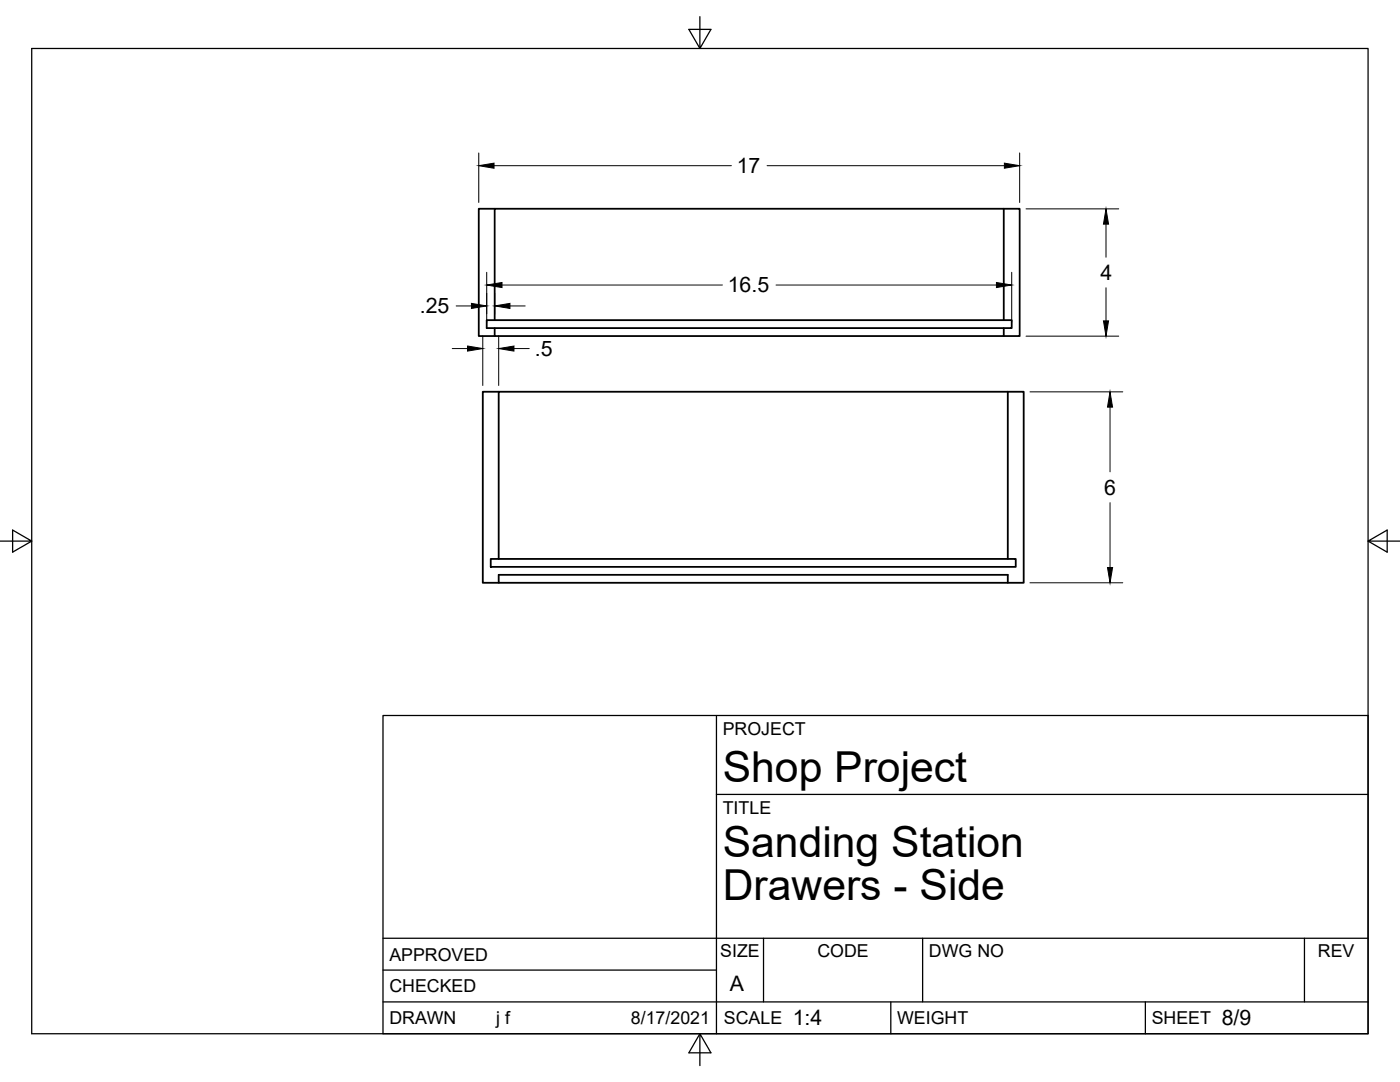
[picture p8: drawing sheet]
<svg xmlns="http://www.w3.org/2000/svg" width="279mm" height="216mm" viewBox="0 0 279 216" stroke-linecap="round" stroke-linejoin="round" font-family="sans-serif">
<!-- layer: Visible -->
<path d="M98.7 41.7h-3.2v25.4h3.2M200.3 41.7h-101.6v22.2M200.3 41.7h3.2v25.4h-104.8v-1.6M200.3 41.7v22.2M97.1 63.9h104.8v1.6h-104.8zM99.5 78.2h-3.1v38.1h3.1M200.3 65.5v1.6M201.1 78.2h-101.6v33.3M201.1 78.2h3.2v38.1h-104.8v-1.6h101.6v1.6M201.1 78.2v33.3M97.9 111.5h104.8v1.6h-104.8z" fill="none" stroke="#000" stroke-width=".36"/>
<!-- layer: Border -->
<path d="M6.3 9.7h266.7v196.6h-266.7zM139.7 3.3v6.4l2.2-3.8h-4.4l2.2 3.8M0 108h6.3l-3.8-2.2v4.4l3.8-2.2M273 108l3.8 2.2v-4.4l-3.8 2.2h6.4M139.7 206.3l-2.2 3.8h4.4l-2.2-3.8v6.3" fill="none" stroke="#000" stroke-width=".25"/>
<!-- layer: Titleblock -->
<path d="M76.4 142.8h196.6v63.5h-196.6zM143 158.5h130M143 142.8v63.5M76.4 199.9h196.6M76.4 193.6h66.6M76.4 187.2h196.6M152.4 187.2v12.7M177.8 199.9v6.4M184.1 187.2v12.7M228.6 199.9v6.4M260.3 187.2v12.7" fill="none" stroke="#000" stroke-width=".25"/>
<!-- layer: Dimensions -->
<g fill="none" stroke="#000" stroke-width=".2">
<path d="M95.5 30.5v9.9M98.6 33.1h47.4M153.1 33.1h47.3M203.5 30.5v9.9M97.1 54.3v9.9M98.7 58.5v4.1M100.2 56.9h44M154.9 56.9h44M201.9 54.3v9.9M204.8 41.7h18.5M220.7 44.7v6.6M220.7 57.4v6.6"/>
<path d="M90.3 69.6h3M91 61h3.1M96.4 67v9.9M99.5 67v9.9M101.8 61h3M102.6 69.6h3M204.8 67.1h18.5M205.5 78.2h18.6M221.5 81.2v12.9M205.5 116.3h18.6M221.5 100.3v12.9"/>
</g>
<path d="M95.5 33.1l3.1-.5v1zM200.4 32.6l3.1 .5-3.1 .5zM97.1 56.9l3.1-.5v1zM198.9 56.4l3 .5-3 .5zM220.7 41.7l.5 3h-1zM93.3 69l3.1 .6-3.1 .5zM94.1 60.5l3 .5-3 .6zM98.7 61l3.1-.5v1.1zM99.5 69.6l3.1-.6v1.1zM220.2 64h1l-.5 3.1zM221.5 78.2l.5 3h-1zM221 113.2h1l-.5 3.1z" fill="#000" stroke="#000" stroke-width=".2"/>
<g font-size="8.5">
<text x="144.3" y="156">Shop Project</text>
<text x="144.3" y="171">Sanding Station</text>
<text x="144.3" y="179.6">Drawers - Side</text>
</g>
<g font-size="4.3">
<text x="147" y="34.6">17</text>
<text x="145.2" y="58.4">16.5</text>
<text x="219.6" y="55.9">4</text>
<text x="83.8" y="62.5">.25</text>
<text x="106.8" y="71.1">.5</text>
<text x="220.4" y="98.7">6</text>
<text x="145.7" y="197.7">A</text>
<text x="158.2" y="204.6">1:4</text>
<text x="243.8" y="204.6">8/9</text>
</g>
<g font-size="3.5">
<text x="144.3" y="146.6">PROJECT</text>
<text x="144.3" y="162.3">TITLE</text>
<text x="77.7" y="191.7">APPROVED</text>
<text x="143.7" y="191">SIZE</text>
<text x="163.1" y="191">CODE</text>
<text x="185.4" y="191">DWG NO</text>
<text x="263" y="191">REV</text>
<text x="77.7" y="198">CHECKED</text>
<text x="77.7" y="204.4">DRAWN</text>
<text x="99" y="204.4">j f</text>
<text x="125.9" y="204.4">8/17/2021</text>
<text x="144.5" y="204.4">SCALE</text>
<text x="179" y="204.4">WEIGHT</text>
<text x="229.8" y="204.4">SHEET</text>
</g>
</svg>
